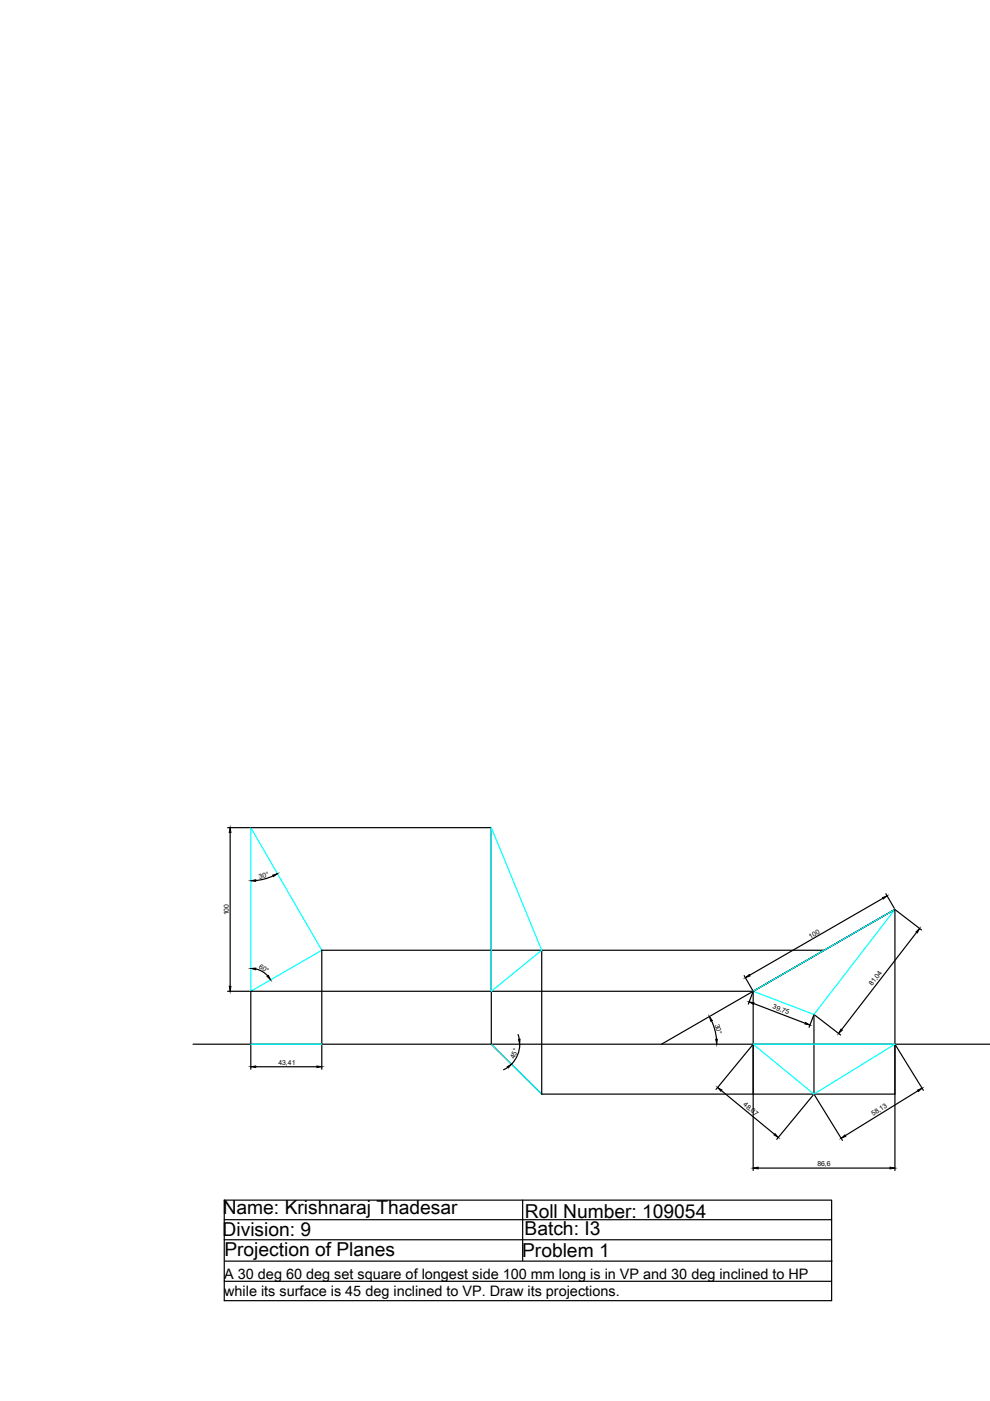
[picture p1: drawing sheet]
<svg xmlns="http://www.w3.org/2000/svg" width="210mm" height="297mm" viewBox="0 0 210 297" stroke-linecap="round" stroke-linejoin="round" font-family="sans-serif">
<!-- layer: 0 -->
<g fill="none" stroke="#000" stroke-width=".25">
<path d="M48.3 175.5h4.6M48.8 176.5v32.6M53.2 175.5h51v45.9l10.7 10.6M57.9 185.7l-1.8 .7-1.9 .3M187.2 190.5l-28.3 16.3M187.8 189.5l1.8 3.1M189.7 192.8v55.4M189.9 193l5.5 4.2M194.3 197.7l-15.9 20.6M48.3 210.2h4.6M54.2 205.4l1.4 .6 1.2 .9M109.8 219.3l.3 1"/>
<path d="M114.9 201.5v30.5M150.9 216.5l.6 1.6 .4 2.2M157.8 206.8l1.8 3.1M159.6 210.4l-.9 2.5M159.7 210.2l30-17.4-49.4 28.6M159.7 210.2h-106.5v11.2M159.7 210.2v38M159.8 212.8l10.9 4.2M172.5 215.3l-1 2.5M172.6 215.1v16.9M172.8 215.3l5.4 4.1M174.8 201.5h-106.6v19.9"/>
<path d="M40.9 221.4h169.1M53.2 221.6v5.1M54.2 226.2h13M68.2 221.6v5.1M107.7 226.3l-.9 .5M110.2 221.4l-.1 1.3-.5 1.3-1.1 1.6M114.9 232h74.8M153 231.2l11.2 9.3M159.5 221.6l-7.7 9.4M172.4 232.2l-7.7 9.4M172.7 232.2l5.9 9.6M189.9 221.6l5.9 9.6"/>
<path d="M194.6 231.3l-15.4 9.5M47.5 254.5h128.8v17.2h-128.8zM47.5 258.6h128.8M110.8 254.5v12.8M160.7 247.7h28M47.5 271.7v4.1h128.8v-4.1M47.5 262.9h128.8M47.6 267.4h128.8"/>
</g>
<path d="M53.2 175.5l15 26-15 8.7zM104.2 175.5l10.7 26-10.7 8.7zM159.7 210.2l30-17.4-17.1 22.3zM53.2 221.4h15M104.2 221.4l10.7 10.6M159.7 221.4h30l-17.1 10.6z" fill="none" stroke="#0ff" stroke-width=".25"/>
<g fill="#000" stroke="#000" stroke-width=".21">
<path d="M48.8 175.5l.2 1h-.4zM53.2 186.7l1-.2v.4zM57.8 185.6l1-.4-.8 .7zM187.1 190.3l1-.4-.8 .7zM194.2 197.6l.8-.7-.5 .9zM48.6 209.1h.4l-.2 1.1zM53.2 205.3h1v.3zM56.6 207l.3-.2 .5 .9zM150.4 215.5l.6 .9-.3 .1zM158 207.3l.9-.7 .1 .3zM158.8 212.4l1.1 .2-.1 .3zM170.8 216.8l.9 .5-1-.2z"/>
<path d="M178.3 218.2l.3 .2-.8 .7zM53.2 226.2l1-.2v.3zM67.2 226l1 .2-1 .1zM107.5 226.2l.9-.6-.6 .8zM109.9 220.4l.4-.1-.1 1.1zM151.8 220.4l.3-.1-.1 1.1zM152.2 230.6l.9 .5-.3 .3zM194.5 231.1l1-.4-.8 .7zM159.7 247.7l1-.2v.3zM164.3 240.4l.7 .8-.9-.6zM178.4 241.3l.7-.7 .2 .3zM188.7 247.5l1 .2-1 .1z"/>
</g>
<g font-size="4.1">
<text x="47.2" y="257.4">Name: Krishnaraj Thadesar</text>
<text x="47.2" y="262">Division: 9</text>
<text x="111.2" y="261.9">Batch: I3</text>
<text x="111.3" y="258.3">Roll Number: 109054</text>
<text x="47.6" y="266.2">Projection of Planes</text>
<text x="110.7" y="266.5">Problem 1</text>
</g>
<g font-size="3.1">
<text x="47.5" y="274.8">while its surface is 45 deg inclined to VP. Draw its projections.</text>
<text x="47.5" y="271.1">A 30 deg 60 deg set square of longest side 100 mm long is in VP and 30 deg inclined to HP</text>
</g>
<g font-size="1.5">
<text x="55" y="186.4" transform="rotate(-15 55 186.4)">30°</text>
<text x="48.5" y="194.1" transform="rotate(-90 48.5 194.1)">100</text>
<text x="171.8" y="199" transform="rotate(-30 171.8 199)">100</text>
<text x="54.8" y="205.2" transform="rotate(30 54.8 205.2)">60°</text>
<text x="184.9" y="209.1" transform="rotate(-52 184.9 209.1)">81,04</text>
<text x="163.7" y="213.8" transform="rotate(21 163.7 213.8)">39,75</text>
<text x="151.5" y="217.2" transform="rotate(75 151.5 217.2)">30°</text>
<text x="59" y="225.7">43,41</text>
<text x="109.1" y="224.5" transform="rotate(-68 109.1 224.5)">45°</text>
<text x="157.5" y="234.4" transform="rotate(40 157.5 234.4)">48,07</text>
<text x="185.1" y="236.6" transform="rotate(-32 185.1 236.6)">58,13</text>
<text x="173.3" y="247.2">86,6</text>
</g>
</svg>
